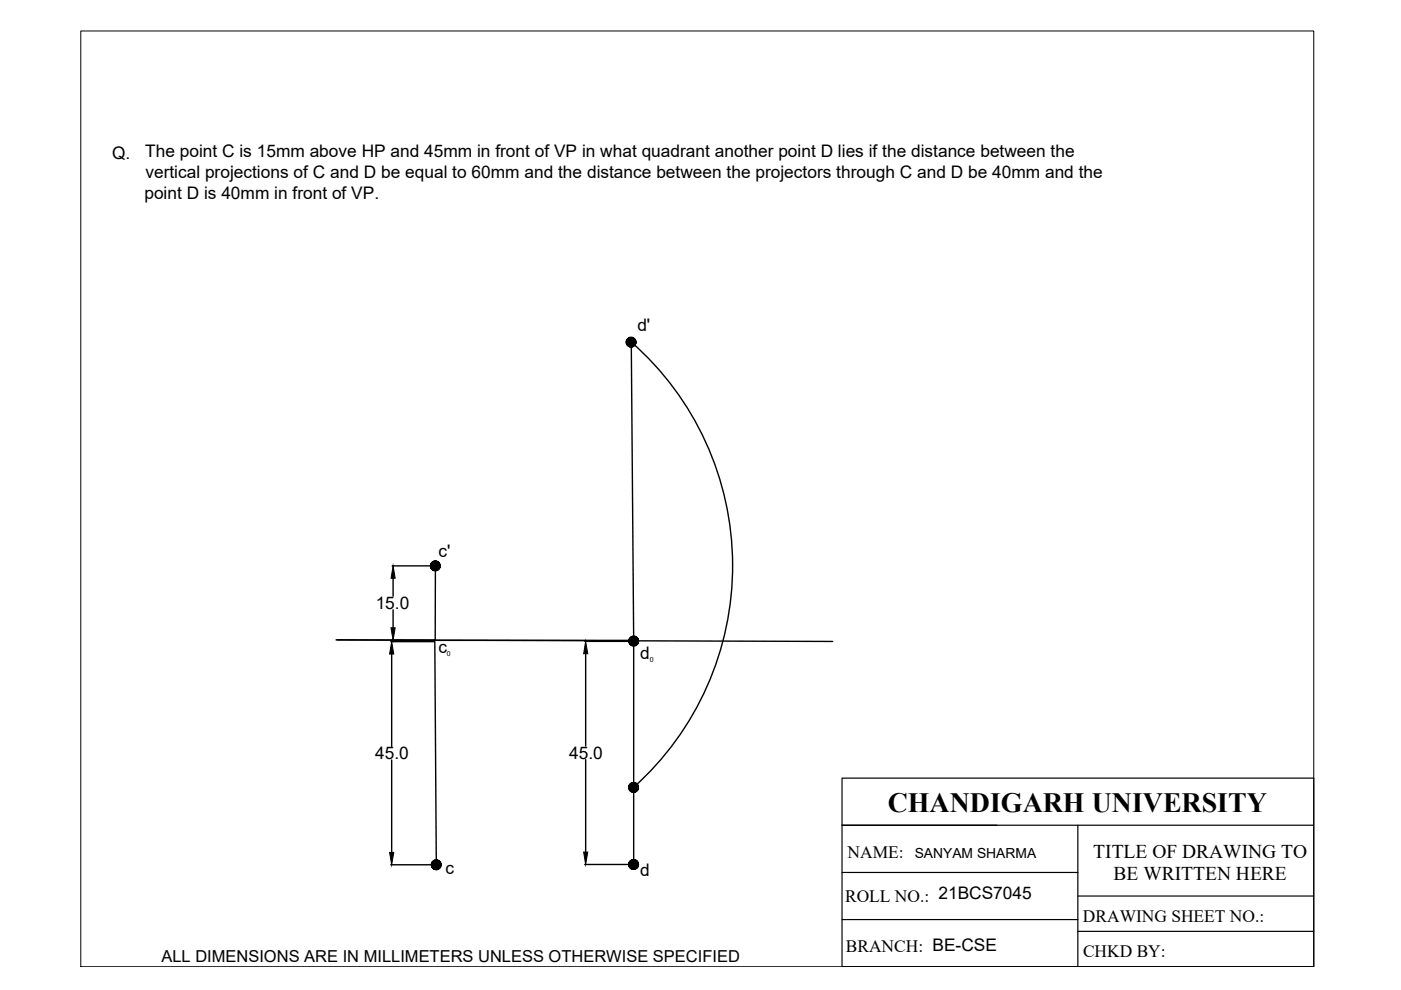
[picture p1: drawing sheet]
<svg xmlns="http://www.w3.org/2000/svg" width="297mm" height="210mm" viewBox="0 0 297 210" stroke-linecap="round" stroke-linejoin="round" font-family="sans-serif">
<!-- layer: thick continuous -->
<g fill="none" stroke="#000" stroke-width=".3">
<path d="M83.1 120h9.1M71.4 135.7l105.2 .3M82.9 136h9.2M83 138.7v19.6M83.1 135.7l50.8 .1M83.3 122.6v3.8M83.3 129.3v3.8M92.2 136l.3 47.3M92.3 120v15.8l-21-.1M124 136h10.3M124.2 138.6v19.6M134.4 135.6l-.6-63.1a63.1 63.1 0 0 1 .5 94.5"/>
<path d="M134.4 136v47.3M83 161.1v19.6M124.2 161.1v19.6M82.9 183.4h9.5M124 183.3h10.3"/>
</g>
<g fill="#000" stroke="#000" stroke-width=".21">
<path d="M83 136l.5 2.7h-.9zM82.9 133.1h.9l-.5 2.6zM83.3 120l.5 2.6h-.9zM124.2 136l.4 2.6h-.9zM82.6 180.7h.9l-.5 2.7zM123.7 180.7h.9l-.4 2.6z"/>
<path d="M134.1 72.6l.8-.1-.1 .3zM134.1 72.5h.8zM134.1 72.5l.7-.2 .1 .2zM134.1 72.5l.7-.2zM134.1 72.5l.6-.5 .1 .3zM134 72.4l.7-.4zM134.5 71.8l.2 .2-.7 .4zM134.5 71.8l-.5 .6zM134.3 71.6l.2 .2-.5 .6zM134.3 71.6l-.3 .8zM134.1 71.5l.2 .1-.4 .7zM134.1 71.5l-.2 .8zM133.8 71.5h.3l-.2 .8zM133.8 71.5l.1 .8zM133.5 71.5h.3v.8zM133.5 71.5l.3 .8zM133.3 71.6l.2-.1 .2 .8zM133.3 71.6l.4 .7zM133.1 71.8l.2-.2 .4 .7zM133.1 71.8l.6 .5zM133.1 71.8l.5 .6-.7-.4zM132.9 72l.7 .4zM132.9 72l.7 .4-.8-.1zM132.8 72.3l.8 .1zM132.8 72.3l.7 .2h-.8zM132.7 72.5h.8zM132.7 72.5h.8l-.7 .3zM132.8 72.8l.7-.3zM132.8 72.8l.7-.2-.6 .5zM132.9 73.1l.6-.5zM132.9 73.1l.7-.4-.5 .6zM133.6 72.7l-.5 .6zM133.6 72.7l-.3 .8-.2-.2zM133.6 72.7l-.3 .8zM133.7 72.8l-.2 .8-.2-.1zM133.7 72.8l-.2 .8zM133.7 72.8l.1 .8h-.3zM133.7 72.8l.1 .8zM133.8 72.8l.3 .8h-.3zM133.8 72.8l.3 .8zM133.9 72.8l.4 .7-.2 .1zM133.9 72.8l.4 .7zM133.9 72.8l.6 .5-.2 .2zM133.9 72.8l.6 .5zM134 72.7l.7 .4-.2 .2zM134 72.7l.7 .4zM134 72.7l.8 .1-.1 .3zM134.1 72.6l.7 .2z"/>
<path d="M92.5 120h.9l-.1 .3zM92.5 120h.9zM92.5 120l.8-.3 .1 .3zM92.5 119.9l.8-.2zM92.5 119.9l.7-.4 .1 .2zM92.5 119.9l.7-.4zM93 119.2l.2 .3-.7 .4zM92.5 119.8l.5-.6zM92.8 119.1l.2 .1-.5 .6zM92.8 119.1l-.3 .7zM92.6 119l.2 .1-.4 .6zM92.6 119l-.2 .7zM92.3 118.9l.3 .1-.2 .7zM92.3 118.9l.1 .8zM92 119l.3-.1v.8zM92 119l.3 .7zM91.8 119.1l.2-.1 .2 .7zM91.8 119.1l.4 .6zM91.6 119.2l.2-.1 .4 .6zM91.6 119.2l.6 .5zM91.6 119.2l.5 .6-.7-.3zM91.4 119.5l.7 .3zM91.4 119.5l.7 .4-.8-.2zM91.3 119.7l.8 .2zM91.3 119.7l.7 .2-.8 .1zM91.2 120l.8-.1zM91.2 120h.8l-.7 .3zM91.3 120.3l.7-.3zM91.3 120.3l.7-.3-.6 .5zM91.4 120.5l.6-.5zM91.4 120.5l.7-.4-.5 .6zM92.1 120.1l-.5 .6zM92.1 120.2l-.3 .7-.2-.2zM92.1 120.2l-.3 .7zM92.2 120.2l-.2 .8-.2-.1zM92.2 120.2l-.2 .8zM92.2 120.2l.1 .8h-.3zM92.2 120.2l.1 .8zM92.3 120.3l.3 .7h-.3zM92.3 120.3l.3 .7zM92.4 120.2l.4 .7-.2 .1zM92.4 120.2l.4 .7zM92.4 120.2l.6 .5-.2 .2zM92.4 120.2l.6 .5zM92.5 120.2l.7 .3-.2 .2zM92.5 120.1l.7 .4zM92.5 120.1l.8 .2-.1 .2zM92.5 120l.8 .3z"/>
<path d="M134.6 136l.8-.1v.3zM134.6 135.9h.8zM134.6 135.9l.8-.3v.3zM134.6 135.9l.8-.3zM134.6 135.9l.7-.5 .1 .2zM134.5 135.8l.8-.4zM135.1 135.2l.2 .2-.8 .4zM135.1 135.2l-.6 .6zM134.9 135l.2 .2-.6 .5zM134.9 135l-.4 .7zM134.6 134.9l.3 .1-.4 .7zM134.6 134.9l-.1 .8zM134.4 134.9h.2l-.2 .8zM134.4 134.9v.8zM134.1 134.9h.3v.8zM134.1 134.9l.3 .8zM133.8 135l.3-.1 .2 .8zM133.8 135l.5 .7zM133.6 135.2l.2-.2 .4 .7zM133.6 135.2l.6 .5zM133.6 135.2l.6 .5-.8-.3zM133.4 135.4l.8 .4zM133.4 135.4l.8 .4-.9-.2zM133.3 135.6l.9 .2zM133.3 135.6l.8 .3h-.8zM133.3 135.9h.8zM133.3 135.9h.8l-.8 .3zM133.3 136.2l.8-.2zM133.3 136.2l.8-.2-.7 .4zM133.4 136.4l.7-.4zM133.4 136.4l.8-.4-.6 .7zM134.2 136l-.6 .7zM134.2 136.1l-.4 .7-.2-.1zM134.2 136.1l-.4 .7zM134.2 136.1l-.1 .8-.3-.1zM134.2 136.1l-.1 .8zM134.3 136.1l.1 .9-.3-.1zM134.3 136.1l.1 .9zM134.4 136.2l.2 .7-.2 .1zM134.4 136.2l.2 .7zM134.4 136.1l.5 .7-.3 .1zM134.4 136.1l.5 .7zM134.5 136.1l.6 .6-.2 .1zM134.5 136.1l.6 .6zM134.5 136.1l.8 .3-.2 .3zM134.5 136l.8 .4zM134.5 136l.9 .2-.1 .2zM134.6 136l.8 .2z"/>
<path d="M134.6 167l.8-.1-.1 .3zM134.6 166.9h.8zM134.6 166.9l.7-.2 .1 .2zM134.6 166.9l.7-.2zM134.6 166.9l.6-.5 .1 .3zM134.6 166.8l.6-.4zM135.1 166.2l.1 .2-.6 .4zM134.5 166.8l.6-.6zM134.9 166l.2 .2-.6 .6zM134.9 166l-.4 .8zM134.6 165.9l.3 .1-.4 .7zM134.6 165.9l-.1 .8zM134.3 165.9h.3l-.2 .8zM134.3 165.9l.1 .8zM134.1 165.9h.2v.8zM134.1 165.9l.2 .8zM133.8 166l.3-.1 .2 .8zM133.8 166l.5 .7zM133.6 166.2l.2-.2 .4 .7zM133.6 166.2l.6 .5zM133.6 166.2l.5 .6-.7-.4zM133.4 166.4l.7 .4zM133.4 166.4l.7 .4-.8-.1zM133.3 166.7l.8 .1zM133.3 166.7l.8 .2h-.8zM133.3 166.9h.8zM133.3 166.9h.8l-.8 .3zM133.3 167.2l.8-.2zM133.3 167.2l.8-.2-.7 .5zM133.4 167.5l.7-.5zM133.4 167.5l.7-.4-.5 .6zM134.1 167.1l-.5 .6zM133.6 167.7l.5-.6-.3 .8zM134.1 167.1l-.3 .8zM134.2 167.2l-.1 .8-.3-.1zM134.2 167.2l-.1 .8zM134.3 167.2v.8h-.2zM134.3 167.2v.8zM134.3 167.2l.3 .8h-.3zM134.3 167.2l.3 .8zM134.4 167.2l.5 .7-.3 .1zM134.4 167.2l.5 .7zM134.5 167.2l.6 .5-.2 .2zM134.5 167.2l.6 .5zM134.5 167.1l.7 .4-.1 .2zM134.6 167.1l.6 .4zM134.6 167.1l.7 .1-.1 .3zM134.6 167l.7 .2z"/>
<path d="M92.7 183.4h.8v.2zM92.8 183.4h.7zM92.8 183.4l.7-.3v.3zM92.7 183.3l.8-.2zM92.7 183.3l.7-.5 .1 .3zM92.7 183.2l.7-.4zM93.2 182.6l.2 .2-.7 .4zM93.2 182.6l-.5 .6zM93 182.4l.2 .2-.5 .6zM93 182.4l-.3 .8zM92.8 182.3l.2 .1-.4 .7zM92.8 182.3l-.2 .8zM92.5 182.3h.3l-.2 .8zM92.5 182.3l.1 .8zM92.2 182.3h.3v.8zM92.2 182.3l.3 .8zM92 182.4l.2-.1 .2 .8zM92 182.4l.4 .7zM91.7 182.6l.3-.2 .4 .7zM91.7 182.6l.7 .5zM91.7 182.6l.6 .6-.7-.4zM91.6 182.8l.7 .4zM91.6 182.8l.7 .4-.8-.1zM91.5 183.1l.8 .1zM91.5 183.1l.7 .2-.8 .1zM91.4 183.4l.8-.1zM91.4 183.4h.8l-.7 .2zM91.5 183.6l.7-.2zM91.5 183.6l.7-.2-.6 .5zM91.6 183.9l.7-.4zM91.6 183.9l.7-.4-.6 .6zM92.3 183.5l-.6 .6zM91.7 184.1l.6-.6-.3 .8zM92.3 183.5l-.3 .8zM92.4 183.6l-.2 .8-.2-.1zM92.4 183.6l-.2 .8zM92.4 183.6l.1 .8h-.3zM92.4 183.6l.1 .8zM92.5 183.6l.3 .8h-.3zM92.5 183.6l.3 .8zM92.6 183.6l.4 .7-.2 .1zM92.6 183.6l.4 .7zM92.6 183.6l.6 .5-.2 .2zM92.6 183.6l.6 .5zM92.7 183.5l.7 .4-.2 .2zM92.7 183.5l.7 .4zM92.7 183.5l.8 .1-.1 .3zM92.7 183.4l.8 .2z"/>
<path d="M134.6 183.4l.8-.1-.1 .3zM134.6 183.3h.8zM134.6 183.3l.7-.3 .1 .3zM134.6 183.2l.7-.2zM134.6 183.2l.6-.4 .1 .2zM134.6 183.2l.6-.4zM135.1 182.5l.1 .3-.6 .4zM135.1 182.5l-.5 .7zM134.9 182.4l.2 .1-.6 .6zM134.9 182.4l-.4 .7zM134.6 182.3l.3 .1-.4 .7zM134.6 182.3l-.1 .8zM134.3 182.2l.3 .1-.2 .7zM134.3 182.2l.1 .8zM134.1 182.3l.2-.1v.8zM134.1 182.3l.2 .7zM133.8 182.4l.3-.1 .2 .7zM133.8 182.4l.5 .6zM133.6 182.5l.2-.1 .4 .7zM133.6 182.5l.6 .6zM133.6 182.5l.5 .6-.7-.3zM133.4 182.8l.7 .4zM133.4 182.8l.7 .4-.8-.2zM133.3 183l.8 .2zM133.3 183l.8 .2-.8 .1zM133.3 183.3l.8-.1zM133.3 183.3h.8l-.8 .3zM133.3 183.6l.8-.3zM133.3 183.6l.8-.2-.7 .4zM133.4 183.8l.7-.4zM133.4 183.8l.7-.4-.5 .6zM134.1 183.4l-.5 .6zM133.6 184l.5-.5-.3 .7zM134.1 183.5l-.3 .7zM134.2 183.5l-.1 .8-.3-.1zM134.2 183.5l-.1 .8zM134.3 183.5v.8h-.2zM134.3 183.5v.8zM134.3 183.5l.3 .8h-.3zM134.3 183.5l.3 .8zM134.4 183.5l.5 .7-.3 .1zM134.4 183.5l.5 .7zM134.5 183.5l.6 .5-.2 .2zM134.5 183.5l.6 .5zM134.5 183.5l.7 .3-.1 .2zM134.6 183.4l.6 .4zM134.6 183.4l.7 .2-.1 .2zM134.6 183.4l.7 .2z"/>
</g>
<path d="M17.1 6.6h261.4v198.4h-261.4z" fill="none" stroke="#000" stroke-width=".21"/>
<!-- layer: 0 -->
<path d="M178.5 165h100v40h-100zM178.5 175h100M228.5 175v30M178.5 195h50M178.5 185h50M228.5 190h50M228.5 197.5h50" fill="none" stroke="#000" stroke-width=".25"/>
<text font-size="5.9" x="188.2" y="172.2">CHANDIGARH UNIVERSITY</text>
<g font-size="4.1">
<text x="231.8" y="182">TITLE OF DRAWING TO</text>
<text x="236.1" y="186.6">BE WRITTEN HERE</text>
</g>
<g font-size="3.7">
<text x="23.8" y="33.8">Q.</text>
<text x="30.8" y="33.3">The point C is 15mm above HP and 45mm in front of VP in what quadrant another point D lies if the distance between the</text>
<text x="30.8" y="37.7">vertical projections of C and D be equal to 60mm and the distance between the projectors through C and D be 40mm and the</text>
<text x="30.6" y="42.1">point D is 40mm in front of VP.</text>
<text x="135.1" y="70.3">d'</text>
<text x="92.9" y="118.1">c'</text>
<text x="79.7" y="129.1">15.0</text>
<text x="93" y="138.5">c</text>
<text x="135.7" y="139.7">d</text>
<text x="79.5" y="161">45.0</text>
<text x="120.7" y="160.9">45.0</text>
<text x="94.5" y="185.4">c</text>
<text x="135.7" y="185.8">d</text>
<text x="179.7" y="182">NAME:</text>
<text x="179.2" y="191.2">ROLL NO.: 21BCS7045</text>
<text x="229.6" y="195.4">DRAWING SHEET NO.:</text>
<text x="179.3" y="201.8">BRANCH: BE-CSE</text>
<text x="229.6" y="202.8">CHKD BY:</text>
</g>
<text font-size="3.5" x="34.2" y="203.9">ALL DIMENSIONS ARE IN MILLIMETERS UNLESS OTHERWISE SPECIFIED</text>
<text font-size="2.9" x="193.9" y="182">SANYAM SHARMA</text>
<g font-size="1.5">
<text x="94.7" y="139.2">0</text>
<text x="137.8" y="140.4">0</text>
</g>
</svg>
